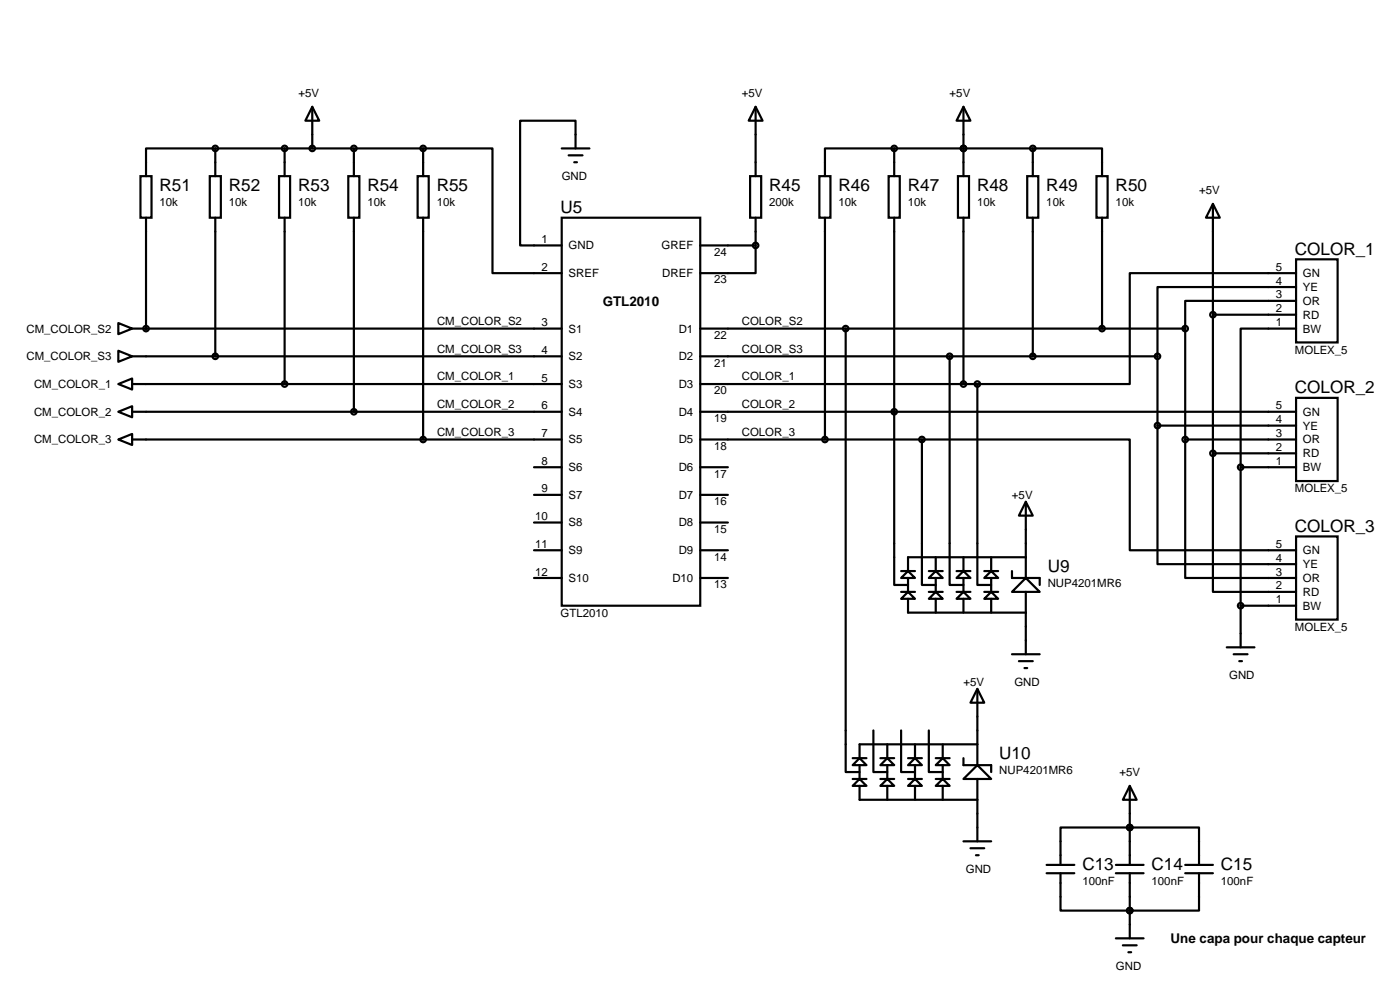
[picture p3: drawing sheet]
<svg xmlns="http://www.w3.org/2000/svg" width="420mm" height="297mm" viewBox="0 0 420 297" stroke-linecap="round" stroke-linejoin="round" font-family="sans-serif">
<g fill="none" stroke="#000" stroke-width=".66">
<path d="M93.7 32l2.1 4.2h-4.2zM93.7 32v12.5M226.8 32l2.1 4.2h-4.2zM226.8 32v20.9M289.1 32l2.1 4.2h-4.1zM289.1 32v20.9M42.2 52.9h3.3v12.4h-3.3zM63 52.9h3.3v12.4h-3.3zM64.6 44.5h-20.8v8.4M64.6 44.5h41.6M64.6 44.5v8.4M83.7 52.9h3.4v12.4h-3.4z"/>
<path d="M85.4 44.5v8.4M104.5 52.9h3.4v12.4h-3.4zM125.3 52.9h3.4v12.4h-3.4zM127 44.5v8.4M127 44.5h20.8v37.5h20.8M127 44.5h-20.8v8.4M168.6 44.5h8.3M170.7 46.6h4.1M172.3 48.7h.9M172.7 44.5v-8.3h-16.6v37.4h12.5M225.1 52.9h3.3v12.4h-3.3zM245.9 52.9h3.3v12.4h-3.3z"/>
<path d="M266.7 52.9h3.3v12.4h-3.3zM268.4 44.5v8.4M268.4 44.5h41.6M268.4 44.5h-20.8v8.4M287.5 52.9h3.3v12.4h-3.3zM308.3 52.9h3.3v12.4h-3.3zM310 44.5v8.4M310 44.5h20.7v8.4M329.1 52.9h3.3v12.4h-3.3zM43.8 65.3v33.3M64.6 65.3v41.6M85.4 65.3v49.9"/>
<path d="M106.2 65.3v58.2M127 65.3v66.6M168.6 65.3h41.6v116.4h-41.6zM210.2 73.6h16.6M226.8 65.3v8.3M226.8 73.6v8.4h-16.6M247.6 65.3v66.6M268.4 65.3v110.2h4.1M289.1 65.3v49.9M310 65.3v41.6M330.7 65.3v33.3M364 61.2v74.8"/>
<path d="M364 61.2l2.1 4.1h-4.2zM389 77.8h12.4v24.9h-12.4zM35.5 96.9l4.2 1.7-4.2 1.7zM39.7 98.6h128.9M210.2 98.6h145.5M253.8 98.6v133h4.2M355.7 98.6v33.3M389 98.6h-16.7v41.6M389 90.3h-33.3v8.3M389 86.1h-41.6v20.8M389 82h-49.9v33.2h-45.8M389 94.4h-25"/>
<path d="M35.5 115.2l4.2-1.6v3.3zM35.5 105.2l4.2 1.7-4.2 1.7zM39.7 115.2h128.9M39.7 106.9h128.9M210.2 106.9h137.2M210.2 115.2h83.1M285 106.9v68.6h4.1M293.3 115.2v60.3h4.2M347.4 106.9v20.8M389 119.4h12.4v24.9h-12.4zM35.5 123.5l4.2-1.6v3.3zM35.5 131.9l4.2-1.7v3.3z"/>
<path d="M39.7 131.9h128.9M39.7 123.5h128.9M210.2 131.9h66.5M210.2 123.5h178.8M276.7 131.9h62.4v33.2h49.9M276.7 131.9v43.6h4.1M347.4 127.7v41.6h41.6M355.7 131.9v41.5h33.3M364 136v41.6h25M389 136h-25M389 131.9h-33.3M389 127.7h-41.6"/>
<path d="M160.3 140.2h8.3M160.3 148.5h8.3M160.3 156.8h8.3M210.2 140.2h8.2M210.2 148.5h8.2M210.2 156.8h8.2M307.9 150.6l2.1 4.1h-4.2zM307.9 150.6v22.8M372.3 140.2h16.7M372.3 140.2v54M160.3 173.4h8.3M160.3 165.1h8.3"/>
<path d="M210.2 173.4h8.2M210.2 165.1h8.2M270.4 177.6h4.2M270.4 171.3h4.2M272.5 171.3l2.1 2.1h-4.2zM272.5 177.6l2.1 2.1h-4.2zM272.5 173.4v4.2M272.5 179.7v4.1h35.4M278.8 177.6h4.1M278.8 171.3h4.1M280.8 171.3l2.1 2.1h-4.1zM280.8 177.6l2.1 2.1h-4.1z"/>
<path d="M280.8 167.2v4.1M280.8 173.4v4.2M280.8 179.7v4.1M287.1 177.6h4.1M287.1 171.3h4.1M289.1 171.3l2.1 2.1h-4.1zM289.1 177.6l2.1 2.1h-4.1zM289.1 167.2v4.1M289.1 173.4v4.2M289.1 179.7v4.1M295.4 177.6h4.2M295.4 171.3h4.2"/>
<path d="M297.5 171.3l2.1 2.1h-4.2zM297.5 177.6l2.1 2.1h-4.2zM297.5 167.2v4.1M297.5 173.4v4.2M297.5 179.7v4.1M303.7 171.3v2.1h8.3v2.1M307.9 167.2h-35.4v4.1M307.9 173.4l4.1 4.2h-8.3zM307.9 177.6v18.7M389 161h12.4v24.9h-12.4zM303.7 196.3h8.3M305.8 198.4h4.2"/>
<path d="M368.2 194.2h8.3M370.2 196.3h4.2M371.9 198.4h.8M389 181.7h-16.7M262.1 219.2v12.4h4.2M270.4 219.2v12.4h4.2M278.8 219.2v12.4h4.1M293.3 206.7l2.1 4.1h-4.2zM293.3 206.7v22.9M307.5 200.4h.8M255.9 227.5h4.1M255.9 233.7h4.1"/>
<path d="M258 227.5l2 2.1h-4.1zM258 233.7l2 2.1h-4.1zM258 229.6v4.1M258 235.8v4.2h35.3M264.2 227.5h4.2M264.2 233.7h4.2M266.3 227.5l2.1 2.1h-4.2zM266.3 233.7l2.1 2.1h-4.2zM266.3 223.3v4.2M266.3 229.6v4.1M266.3 235.8v4.2M272.5 235.8l2.1-2.1 2.1 2.1z"/>
<path d="M272.5 227.5h4.2M272.5 233.7h4.2M274.6 227.5l2.1 2.1h-4.2zM274.6 223.3v4.2M274.6 229.6v4.1M274.6 235.8v4.2M280.8 235.8l2.1-2.1 2.1 2.1zM280.8 227.5h4.2M280.8 233.7h4.2M282.9 227.5l2.1 2.1h-4.2zM282.9 223.3v4.2M282.9 229.6v4.1"/>
<path d="M282.9 235.8v4.2M289.1 233.7l4.2-4.1 4.2 4.1zM289.1 227.5v2.1h8.4v2M293.3 223.3h-35.3v4.2M293.3 233.7v18.7M339.1 235.8l2 4.2h-4.1zM339.1 235.8v23.7M289.1 252.4h8.4M291.2 254.5h4.2M292.9 256.6h.8M314.1 259.5h8.3M318.3 259.5v-11.2h41.5v11.2"/>
<path d="M334.9 259.5h8.3M355.7 259.5h8.3M314.1 262h8.3M318.3 262v11.2h41.5v-11.2M334.9 262h8.3M339.1 262v19.5M355.7 262h8.3M334.9 281.5h8.3M337 283.6h4.1M338.6 285.7h.9"/>
<circle cx="64.6" cy="44.5" r=".83"/>
<circle cx="85.4" cy="44.5" r=".83"/>
<circle cx="93.7" cy="44.5" r=".83"/>
<circle cx="106.2" cy="44.5" r=".83"/>
<circle cx="127" cy="44.5" r=".83"/>
<circle cx="268.4" cy="44.5" r=".83"/>
<circle cx="289.1" cy="44.5" r=".83"/>
<circle cx="310" cy="44.5" r=".83"/>
<circle cx="226.8" cy="73.6" r=".83"/>
<circle cx="43.8" cy="98.6" r=".83"/>
<circle cx="253.8" cy="98.6" r=".83"/>
<circle cx="330.7" cy="98.6" r=".83"/>
<circle cx="355.7" cy="98.6" r=".83"/>
<circle cx="364" cy="94.4" r=".83"/>
<circle cx="64.6" cy="106.9" r=".83"/>
<circle cx="85.4" cy="115.2" r=".83"/>
<circle cx="285" cy="106.9" r=".83"/>
<circle cx="289.1" cy="115.2" r=".83"/>
<circle cx="293.3" cy="115.2" r=".83"/>
<circle cx="310" cy="106.9" r=".83"/>
<circle cx="347.4" cy="106.9" r=".83"/>
<circle cx="106.2" cy="123.5" r=".83"/>
<circle cx="127" cy="131.9" r=".83"/>
<circle cx="247.6" cy="131.9" r=".83"/>
<circle cx="268.4" cy="123.5" r=".83"/>
<circle cx="276.7" cy="131.9" r=".83"/>
<circle cx="347.4" cy="127.7" r=".83"/>
<circle cx="355.7" cy="131.9" r=".83"/>
<circle cx="364" cy="136" r=".83"/>
<circle cx="372.3" cy="140.2" r=".83"/>
<circle cx="372.3" cy="181.7" r=".83"/>
<circle cx="339.1" cy="248.3" r=".83"/>
<circle cx="339.1" cy="273.2" r=".83"/>
</g>
<g fill="#000">
<circle cx="43.8" cy="98.6" r=".33"/>
<circle cx="339.1" cy="248.3" r=".33"/>
</g>
<g font-size="5.1">
<text x="47.9" y="57.2">R51</text>
<text x="68.7" y="57.2">R52</text>
<text x="89.5" y="57.2">R53</text>
<text x="110.3" y="57.2">R54</text>
<text x="131.1" y="57.2">R55</text>
<text x="230.9" y="57.2">R45</text>
<text x="251.6" y="57.2">R46</text>
<text x="272.4" y="57.2">R47</text>
<text x="293.2" y="57.2">R48</text>
<text x="314" y="57.2">R49</text>
<text x="334.8" y="57.2">R50</text>
<text x="168.2" y="63.9">U5</text>
<text x="388.6" y="76.4">COLOR_1</text>
<text x="388.6" y="118">COLOR_2</text>
<text x="388.6" y="159.5">COLOR_3</text>
<text x="314.4" y="171.5">U9</text>
<text x="299.9" y="227.6">U10</text>
<text x="324.8" y="260.9">C13</text>
<text x="345.6" y="260.9">C14</text>
<text x="366.4" y="260.9">C15</text>
</g>
<g font-size="4">
<text x="180.9" y="91.8">GTL2010</text>
<text x="351.3" y="283">Une capa pour chaque capteur</text>
</g>
<g font-size="3.4">
<text x="89.6" y="29.1">+5V</text>
<text x="222.6" y="29.1">+5V</text>
<text x="285" y="29.1">+5V</text>
<text x="168.6" y="54">GND</text>
<text x="359.8" y="58.2">+5V</text>
<text x="47.9" y="61.8">10k</text>
<text x="68.7" y="61.8">10k</text>
<text x="89.5" y="61.8">10k</text>
<text x="110.3" y="61.8">10k</text>
<text x="131.1" y="61.8">10k</text>
<text x="230.9" y="61.8">200k</text>
<text x="251.6" y="61.8">10k</text>
<text x="272.4" y="61.8">10k</text>
<text x="293.2" y="61.8">10k</text>
<text x="314" y="61.8">10k</text>
<text x="334.8" y="61.8">10k</text>
<text x="162.5" y="72.9">1</text>
<text x="170.7" y="74.8">GND</text>
<text x="198.6" y="74.8">GREF</text>
<text x="214.3" y="76.7">24</text>
<text x="162.5" y="81.2">2</text>
<text x="170.7" y="83.1">SREF</text>
<text x="198.8" y="83.1">DREF</text>
<text x="382.9" y="81.2">5</text>
<text x="391" y="83.1">GN</text>
<text x="214.3" y="85">23</text>
<text x="382.9" y="89.5">3</text>
<text x="382.9" y="85.4">4</text>
<text x="391" y="87.3">YE</text>
<text x="382.9" y="93.7">2</text>
<text x="391" y="91.5">OR</text>
<text x="391" y="95.6">RD</text>
<text x="7.9" y="99.8">CM_COLOR_S2</text>
<text x="131.2" y="97.5">CM_COLOR_S2</text>
<text x="162.5" y="97.9">3</text>
<text x="170.7" y="99.8">S1</text>
<text x="203.7" y="99.8">D1</text>
<text x="214.3" y="101.7">22</text>
<text x="222.6" y="97.5">COLOR_S2</text>
<text x="382.9" y="97.9">1</text>
<text x="391" y="99.8">BW</text>
<text x="131.2" y="105.8">CM_COLOR_S3</text>
<text x="162.5" y="106.2">4</text>
<text x="222.6" y="105.8">COLOR_S3</text>
<text x="388.6" y="106.2">MOLEX_5</text>
<text x="7.9" y="108.1">CM_COLOR_S3</text>
<text x="170.7" y="108.1">S2</text>
<text x="203.7" y="108.1">D2</text>
<text x="214.3" y="110">21</text>
<text x="10.2" y="116.4">CM_COLOR_1</text>
<text x="131.2" y="114.2">CM_COLOR_1</text>
<text x="162.5" y="114.5">5</text>
<text x="170.7" y="116.4">S3</text>
<text x="203.7" y="116.4">D3</text>
<text x="214.3" y="118.3">20</text>
<text x="222.6" y="114.2">COLOR_1</text>
<text x="10.2" y="124.7">CM_COLOR_2</text>
<text x="131.2" y="122.5">CM_COLOR_2</text>
<text x="162.5" y="122.8">6</text>
<text x="170.7" y="124.7">S4</text>
<text x="203.7" y="124.7">D4</text>
<text x="222.6" y="122.5">COLOR_2</text>
<text x="382.9" y="122.8">5</text>
<text x="391" y="124.7">GN</text>
<text x="131.2" y="130.8">CM_COLOR_3</text>
<text x="162.5" y="131.1">7</text>
<text x="214.3" y="126.6">19</text>
<text x="222.6" y="130.8">COLOR_3</text>
<text x="382.9" y="131.1">3</text>
<text x="382.9" y="127">4</text>
<text x="391" y="128.9">YE</text>
<text x="10.2" y="133.1">CM_COLOR_3</text>
<text x="170.7" y="133.1">S5</text>
<text x="203.7" y="133.1">D5</text>
<text x="214.3" y="135">18</text>
<text x="382.9" y="135.3">2</text>
<text x="391" y="133.1">OR</text>
<text x="391" y="137.2">RD</text>
<text x="162.5" y="139.4">8</text>
<text x="170.7" y="141.4">S6</text>
<text x="203.7" y="141.4">D6</text>
<text x="214.3" y="143.3">17</text>
<text x="382.9" y="139.4">1</text>
<text x="391" y="141.4">BW</text>
<text x="162.5" y="147.7">9</text>
<text x="170.7" y="149.7">S7</text>
<text x="203.7" y="149.7">D7</text>
<text x="303.7" y="149.7">+5V</text>
<text x="388.6" y="147.8">MOLEX_5</text>
<text x="214.3" y="151.6">16</text>
<text x="160.6" y="156">10</text>
<text x="170.7" y="158">S8</text>
<text x="203.7" y="158">D8</text>
<text x="214.3" y="159.9">15</text>
<text x="160.6" y="164.4">11</text>
<text x="170.7" y="166.3">S9</text>
<text x="203.7" y="166.3">D9</text>
<text x="382.9" y="164.4">5</text>
<text x="391" y="166.3">GN</text>
<text x="160.6" y="172.7">12</text>
<text x="214.3" y="168.2">14</text>
<text x="382.9" y="172.7">3</text>
<text x="382.9" y="168.5">4</text>
<text x="391" y="170.5">YE</text>
<text x="170.7" y="174.6">S10</text>
<text x="201.8" y="174.6">D10</text>
<text x="214.3" y="176.5">13</text>
<text x="314.4" y="176.2">NUP4201MR6</text>
<text x="382.9" y="176.8">2</text>
<text x="391" y="174.6">OR</text>
<text x="391" y="178.8">RD</text>
<text x="168.2" y="185.2">GTL2010</text>
<text x="382.9" y="181">1</text>
<text x="391" y="182.9">BW</text>
<text x="388.6" y="189.3">MOLEX_5</text>
<text x="368.9" y="203.7">GND</text>
<text x="289.1" y="205.8">+5V</text>
<text x="304.4" y="205.8">GND</text>
<text x="299.9" y="232.3">NUP4201MR6</text>
<text x="336" y="232.8">+5V</text>
<text x="289.9" y="261.9">GND</text>
<text x="324.8" y="265.6">100nF</text>
<text x="345.6" y="265.6">100nF</text>
<text x="366.4" y="265.6">100nF</text>
<text x="334.9" y="291">GND</text>
</g>
</svg>
